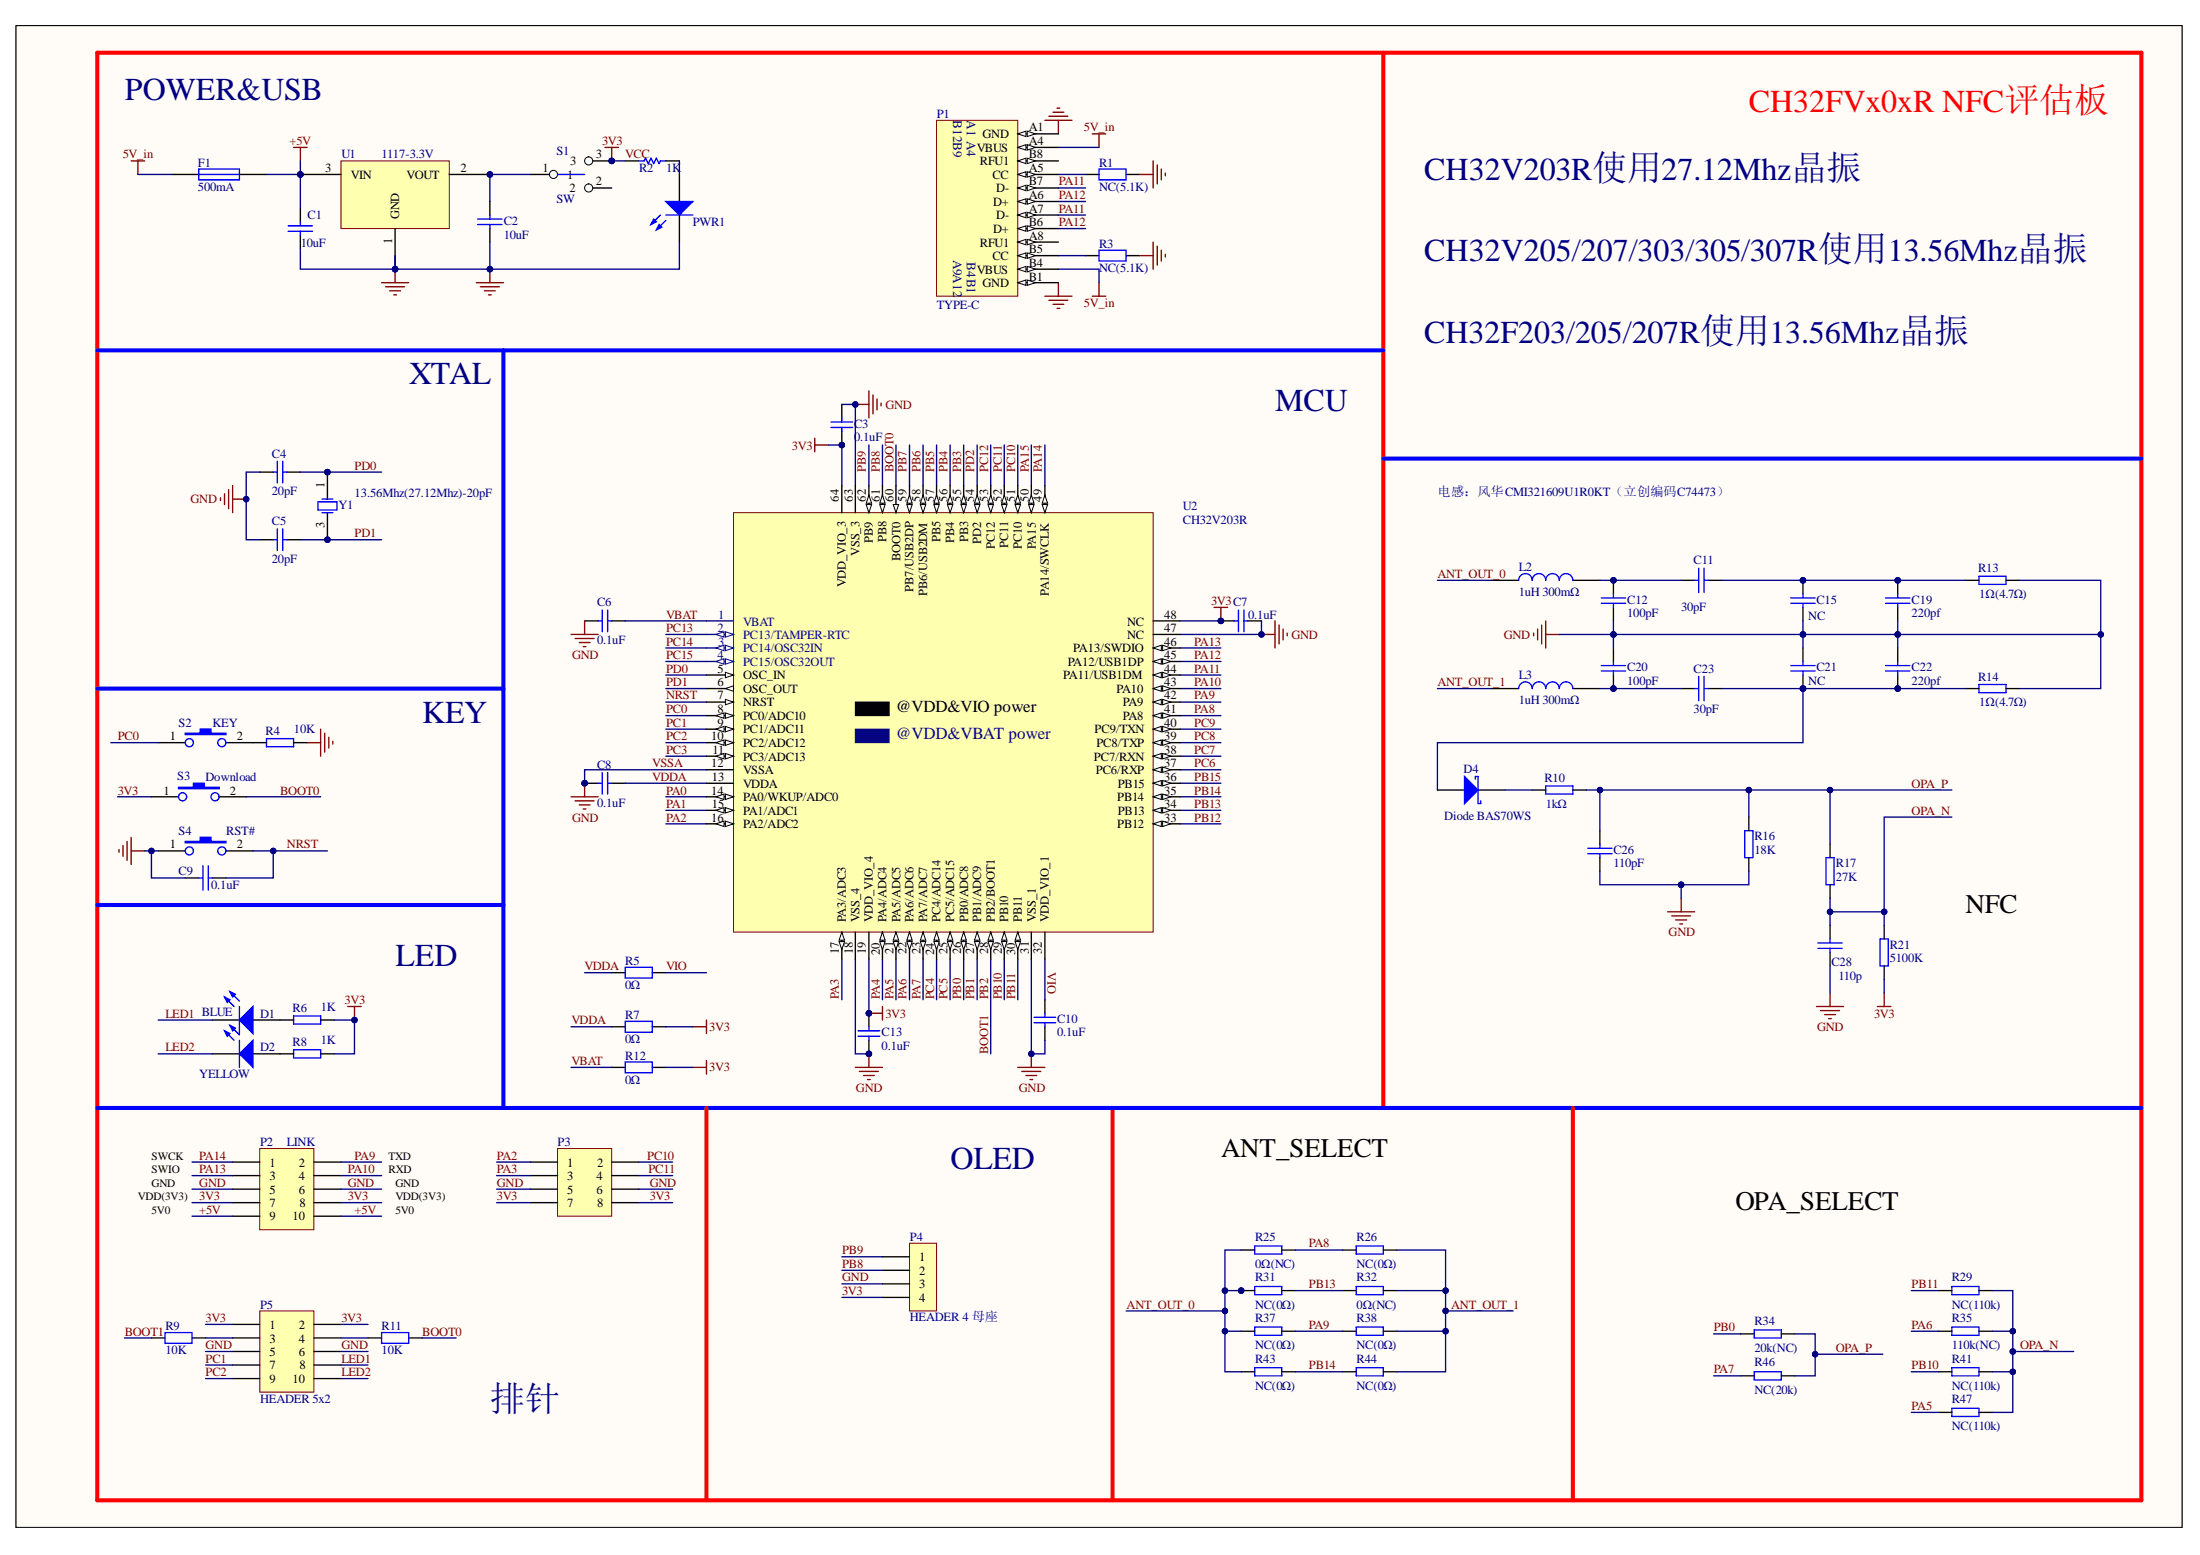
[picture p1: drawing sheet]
# Altium schematic sheet CH32FVx0xR-NFC-EVT-R0-1v2.SchDoc
size 406 x 281 mm; SheetNumber: 0; SheetTotal: 0

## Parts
C1  10uF  [3216_C]
C2  10uF  [3216_C]
C3  0.1uF  [0603_C]
C4  20pF  [0603_C]
C5  20pF  [0603_C]
C6  0.1uF  [0603_C]
C7  0.1uF  [0603_C]
C8  0.1uF  [0603_C]
C9  0.1uF  [0603_C]
C10  0.1uF  [0603_C]
C11  30pF  [0603_C]
C12  100pF  [0603_C]
C13  0.1uF  [0603_C]
C15  NC  [0603_C]
C19  220pf  [0603_C]
C20  100pF  [0603_C]
C21  NC  [0603_C]
C22  220pf  [0603_C]
C23  30pF  [0603_C]
C26  110pF  [0603_C]
C28  110p  [0603_C]
D1  BLUE  [0603+]
D2  YELLOW  [0603+]
D4  Diode BAS70WS  [3528+]
F1  500mA  [0805]
L2  1uH 300mΩ  [0805]
L3  1uH 300mΩ  [0805]
P1  TYPE-C  [TYPE-C-Receptacle-2.0]
P2  LINK  [IDC10-2.54mm]
P3  Header 4X2  [IDC8-2.54mm]  (value not drawn)
P4  HEADER 4 母座  [SIP4-2.54mm]
P5  HEADER 5x2  [IDC10-2.54mm]
PWR1  POWER  red  [0603+]  (value not drawn)
R1  NC(5.1K)  [0603]
R2  1K  [0603]
R3  NC(5.1K)  [0603]
R4  10K  [0603]
R5  0Ω  [0603]
R6  1K  [0603]
R7  0Ω  [0603]
R8  1K  [0603]
R9  10K  [0603]
R10  1kΩ  [0603]
R11  10K  [0603]
R12  0Ω  [0603]
R13  1Ω(4.7Ω)  [0603]
R14  1Ω(4.7Ω)  [0603]
R16  18K  [0603]
R17  27K  [0603]
R21  5100K  [0603]
R25  0Ω(NC)  [0603]
R26  NC(0Ω)  [0603]
R29  NC(110k)  [0603]
R31  NC(0Ω)  [0603]
R32  0Ω(NC)  [0603]
R34  20k(NC)  [0603]
R35  110k(NC)  [0603]
R37  NC(0Ω)  [0603]
R38  NC(0Ω)  [0603]
R41  NC(110k)  [0603]
R43  NC(0Ω)  [0603]
R44  NC(0Ω)  [0603]
R46  NC(20k)  [0603]
R47  NC(110k)  [0603]
S1  SW  [SW1]
S2  KEY  [SMD_6.1x3.65x2.5mm-KEY]
S3  Download  [SMD_6.1x3.65x2.5mm-KEY]
S4  RST#  [SMD_6.1x3.65x2.5mm-KEY]
U1  1117-3.3V  [SOT-223]
U2  CH32V203R  [LQFP64M_10x10]
Y1  13.56Mhz(27.12Mhz)-20pF  [XT3225]

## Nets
3V3: C3.2 C7.2 C13.2 P2.7 P2.8 P3.7 P3.8 P4.4 P5.1 P5.2 R2.2 R6.1 R7.1 R8.1 R12.1 R21.1 S1.3 S3.1 U2.19(VDD_VIO_4) U2.48(NC) U2.64(VDD_VIO_3)  [also labelled VCC]
5V_in: F1.1 P1.A4(VBUS) P1.B4(VBUS)
+5V: C1.1 F1.2 P2.9 P2.10 U1.3(VIN)
GND: C1.2 C2.2 C3.1 C4.1 C5.1 C6.2 C7.1 C8.2 C9.1 C10.1 C12.1 C13.1 C15.1 C19.1 C20.2 C21.2 C22.2 C26.1 C28.1 P1.A1(GND) P1.B1(GND) P2.5 P2.6 P3.5 P3.6 P4.3 P5.5 P5.6 PWR1.2(K) R1.2 R3.2 R4.1 R13.2 R14.2 R16.1 S4.1 U1.1(GND) U2.12(VSSA) U2.18(VSS_4) U2.31(VSS_1) U2.47(NC) U2.63(VSS_3)  [also labelled VSSA]
ANT_OUT_0: L2.1 R25.2 R31.2 R37.2 R43.2
ANT_OUT_1: L3.1 R26.1 R32.1 R38.1 R44.1
BOOT0: R11.2 S3.2 U2.60(BOOT0)
BOOT1: R9.1 U2.28(PB2/BOOT1)  [also labelled PB2]
LED1: D1.2(K) P5.8
LED2: D2.2(K) P5.10
NRST: C9.2 S4.2 U2.7(NRST)
OPA_N: C28.2 R17.1 R21.2 R29.1 R35.1 R41.1 R47.1
OPA_P: C26.2 R10.2 R16.2 R17.2 R34.1 R46.1
PA0: U2.14(PA0/WKUP/ADC0)
PA1: U2.15(PA1/ADC1)
PA2: P3.1 U2.16(PA2/ADC2)
PA3: P3.3 U2.17(PA3/ADC3)
PA4: U2.20(PA4/ADC4)
PA5: R47.2 U2.21(PA5/ADC5)
PA6: R35.2 U2.22(PA6/ADC6)
PA7: R46.2 U2.23(PA7/ADC7)
PA8: R25.1 R26.2 U2.41(PA8)
PA9: P2.2 R37.1 R38.2 U2.42(PA9)
PA10: P2.4 U2.43(PA10)
PA11: P1.A7(D-) P1.B7(D-) U2.44(PA11/USB1DM)
PA12: P1.A6(D+) P1.B6(D+) U2.45(PA12/USB1DP)
PA13: P2.3 U2.46(PA13/SWDIO)
PA14: P2.1 U2.49(PA14/SWCLK)
PA15: U2.50(PA15)
PB0: R34.2 U2.26(PB0/ADC8)
PB1: U2.27(PB1/ADC9)
PB3: U2.55(PB3)
PB4: U2.56(PB4)
PB5: U2.57(PB5)
PB6: U2.58(PB6/USB2DM)
PB7: U2.59(PB7/USB2DP)
PB8: P4.2 U2.61(PB8)
PB9: P4.1 U2.62(PB9)
PB10: R41.2 U2.29(PB10)
PB11: R29.2 U2.30(PB11)
PB12: U2.33(PB12)
PB13: R31.1 R32.2 U2.34(PB13)
PB14: R43.1 R44.2 U2.35(PB14)
PB15: U2.36(PB15)
PC0: S2.1 U2.8(PC0/ADC10)
PC1: P5.7 U2.9(PC1/ADC11)
PC2: P5.9 U2.10(PC2/ADC12)
PC3: U2.11(PC3/ADC13)
PC4: U2.24(PC4/ADC14)
PC5: U2.25(PC5/ADC15)
PC6: U2.37(PC6/RXP)
PC7: U2.38(PC7/RXN)
PC8: U2.39(PC8/TXP)
PC9: U2.40(PC9/TXN)
PC10: P3.2 U2.51(PC10)
PC11: P3.4 U2.52(PC11)
PC12: U2.53(PC12)
PC13: U2.2(PC13/TAMPER-RTC)
PC14: U2.3(PC14/OSC32IN)
PC15: U2.4(PC15/OSC32OUT)
PD0: C4.2 U2.5(OSC_IN) Y1.1(OSC1)
PD1: C5.2 U2.6(OSC_OUT) Y1.3(OSC2)
PD2: U2.54(PD2)
VBAT: C6.1 R12.2 U2.1(VBAT)
VDDA: C8.1 R5.2 R7.2 U2.13(VDDA)
VIO: C10.2 R5.1 U2.32(VDD_VIO_1)
NetC2_1: C2.1 S1.1 U1.2(VOUT)
NetC11_1: C11.1 C12.2 L2.2
NetC11_2: C11.2 C15.2 C19.2 R13.1
NetC20_1: C20.1 C23.1 L3.2
NetC21_1: C21.1 C22.1 C23.2 D4.1(A) R14.1
NetD1_1: D1.1(A) R6.2
NetD2_1: D2.1(A) R8.2
NetD4_2: D4.2(K) R10.1
NetP1_A5: P1.A5(CC) R1.1
NetP1_B5: P1.B5(CC) R3.1
NetP5_3: P5.3 R9.2
NetP5_4: P5.4 R11.1
NetPWR1_1: PWR1.1(A) R2.1
NetR4_2: R4.2 S2.2

Not connected (* = marked no-connect by the designer): P1 A8(RFU1)* B8(RFU1)*; S1 2

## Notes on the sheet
- POWER&USB
- CH32FVx0xR NFC评估板
- CH32V203R使用27.12Mhz晶振
- CH32V205/207/303/305/307R使用13.56Mhz晶振
- XTAL
- CH32F203/205/207R使用13.56Mhz晶振
- MCU
- 电感：风华CMI321609U1R0KT（立创编码C74473）
- KEY
- NFC
- LED
- VDD(3V3)
- SWCK
- SWIO
- 5V0
- GND
- TXD
- RXD
- OLED
- ANT_SELECT
- OPA_SELECT
- 排针
